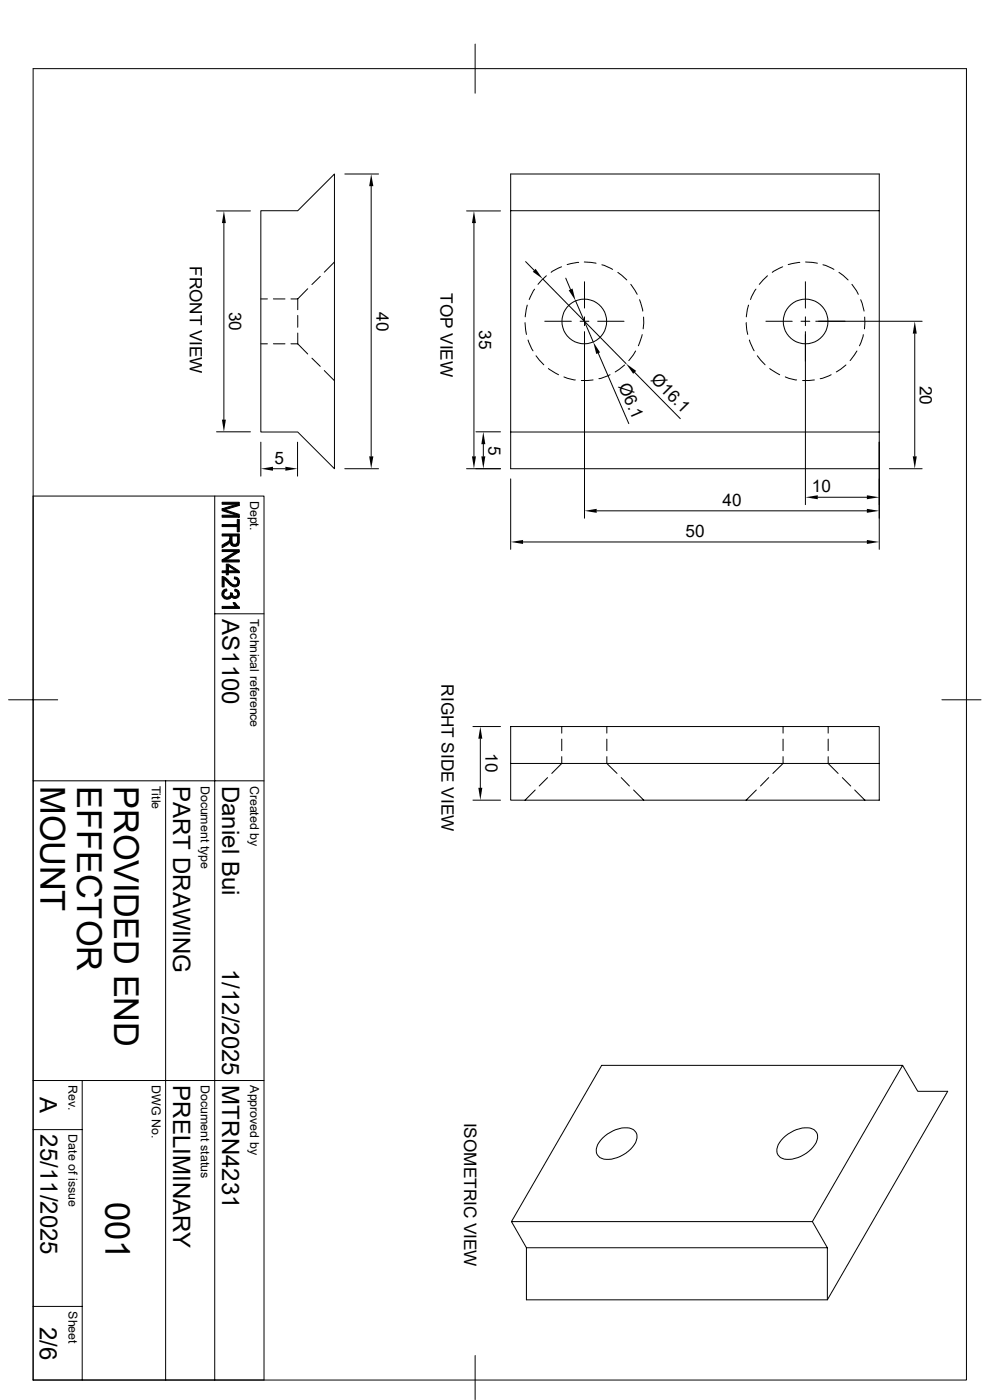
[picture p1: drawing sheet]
<svg xmlns="http://www.w3.org/2000/svg" width="210mm" height="297mm" viewBox="0 0 210 297" stroke-linecap="round" stroke-linejoin="round" font-family="sans-serif">
<g fill="none" stroke="#000" stroke-width=".21">
<path d="M7 14.6h198v278.2h-198zM100.8 9.4v10.4M73.2 36.9h7.1M78.7 39.5v57.3M45.9 44.7h7.2M47.5 47.3v41.7M55.3 44.7h7.9l7.8-7.8v62.5l-7.8-7.7h-7.9zM67.9 58.6l-1.7 1.8M71 55.6l-2.2 2.1M99 44.7h7.2M100.5 47.3v49.5M108.3 44.7h78.2v47"/>
<path d="M111.5 55.5l1.8 1.9M115.1 59.2l17.7 17.9M115.9 58.5l-1.8 1.8M119.1 56.6l-2.2 1.2M120 59l1 2.4M122.8 55.7l-2.5 .4M124 55.6l2.4 .2M124 59.8v5.6M127.7 56.2l2.3 .9M131.1 57.8l1.9 1.6M162.8 58.5l-1.7 1.8M166 56.6l-2.2 1.2"/>
<path d="M169.7 55.7l-2.5 .4M170.9 59.8v5.6M170.9 55.6l2.5 .2M174.6 56.2l2.3 .9M178 57.8l1.9 1.6M186.5 44.7v-7.8h-78.2v62.5h78.2v-7.7h-78.2M55.3 63.4h1.4M55.3 72.9h1.4M58 63.4h2.5M58 72.9h2.5M61.7 63.4h1.5M61.7 72.9h1.5"/>
<path d="M63.2 70.7v2.2M63.2 66.9v2.5M63.2 63.4v2.3M63.2 72.9l2.1 2.2M65.3 61.3l-2.1 2.1M66.2 76l1.7 1.7M68.8 78.6l2.2 2.2M111.4 68.5l.3 2.5M111.8 64.7l-.4 2.5M112 72.1l1.1 2.3M113.4 61.3l-1.1 2.2M113.7 75.5l1.7 1.9"/>
<path d="M115.6 68.2h5.6M116.3 78.2l2.2 1.3M119.6 80l2.4 .6M122.1 63.8l3.8 8.8M123.1 68.2h1.8M124 70.4v39.5M124 67.2v1.9M126.8 68.2h5.6M126.9 74.9l6.5 15M129.4 79.5l-2.4 .8M132.5 77.4l-2 1.5M133.8 60.3l1.4 2.1"/>
<path d="M134.6 79l9.7 9.8M134.8 74.5l-1.4 2M135.7 63.6l.7 2.4M136.2 71l-.8 2.4M136.5 67.3l-.1 2.5M158.3 68.5l.3 2.5M158.8 64.7l-.5 2.5M159 72.1l1 2.3M160.4 61.3l-1.2 2.2M160.7 75.5l1.6 1.9M162.5 68.2h5.6M163.3 78.2l2.1 1.3"/>
<path d="M166.6 80l2.4 .6M169.9 68.2h1.9M170.9 67.2v1.9M170.9 70.4v36.7M173.1 68.2h22.5M176.3 79.5l-2.3 .8M179.5 77.4l-2.1 1.5M180.7 60.3l1.4 2.1M181.8 74.5l-1.5 2M182.6 63.6l.7 2.4M183.1 71l-.8 2.4M183.4 67.3v2.5"/>
<path d="M194.1 70.8v26M45.9 91.6h7.2M55.3 93.8v7.2M57.9 99.4h2.6M63.1 93.8v7.2M73.2 99.4h7.1M99 99.4h7.2M101 91.6h5.2M102.5 94.2v2.6M125.8 80.6l-2.5 .1M172.8 80.6l-2.5 .1M186.5 93.8v22.7"/>
<path d="M188.7 99.4h6.9M7 105.2h49v187.6h-49M45.6 105.2v187.6M108.3 101.6v14.9M111 115h72.9M126.6 108.4h57.3M173.5 105.5h10.4M45.6 130.2h10.4M1.8 148.5h10.4M100.3 154.1h5.9M101.9 156.7v10.4M119.2 154.1v1.4"/>
<path d="M119.2 156.8v2.5M128.7 154.1v1.4M128.7 156.8v2.5M166.1 154.1v1.4M166.1 156.8v2.5M175.7 154.1v1.4M175.7 156.8v2.5M199.8 148.5h8.3M7 165.7h49M35.1 165.7v127.1M100.3 169.8h5.9M108.3 162h78.2v7.8h-78.2v-15.7h78.2v7.9"/>
<path d="M113.5 167.6l-2.1 2.2M116.2 165l-1.8 1.8M119.2 160.5v1.5l-2.1 2.1M128.7 160.5v1.5l2.2 2.1M131.8 165l1.7 1.8M134.4 167.6l2.2 2.2M160.4 167.6l-2.1 2.2M163.1 165l-1.8 1.8M166.1 160.5v1.5l-2.1 2.1M175.7 160.5v1.5l2.1 2.1M178.7 165l1.8 1.8M181.3 167.6l2.2 2.2"/>
<path d="M7 239.6h10.4M7 229.2h49M17.4 229.2v63.6M191.5 226l3.2 5.5h6.3l-25.5 44.3h-63.8v-11.1l-3.2-5.5 19.1-33.2h63.9l-19.2 33.2M108.5 259.2h63.8l3.2 5.5M127.8 241.4a6.5 6.5 0 0 1 6.2-1.9 1.93 1.93 0 0 1 .8 2.9 6.8 6.8 0 0 1-7.2 3.3 1.93 1.93 0 0 1-.8-2.9zM166.2 241.4a6.5 6.5 0 0 1 6.1-1.9 1.93 1.93 0 0 1 .8 2.9 6.8 6.8 0 0 1-7.2 3.3 1.93 1.93 0 0 1-.8-2.9zM7 277.2h10.4M111.7 264.7h63.8v11.1M100.8 287.6v9.3"/>
<circle cx="124" cy="68.2" r="4.7"/>
<circle cx="170.9" cy="68.2" r="4.7"/>
</g>
<g fill="#000" stroke="#000" stroke-width=".21">
<path d="M47.1 115.7l.8-.5a1.1 1.1 0 0 0 .9-1v.8l-.2 .3-1.5 .9z" fill-rule="evenodd"/>
<path d="M49.1 113.7v.9a.63 .63 0 0 0 .6 .9 .63 .63 0 0 0 .7-.7v1l-.4 .1-.8-.1z" fill-rule="evenodd"/>
<path d="M47.1 109.3h3.1l.6 .4h-3.7z" fill-rule="evenodd"/>
<path d="M47.1 106.6h3.7v.6l-.6-.2h-3.1z" fill-rule="evenodd"/>
<path d="M47.1 118.8h3.7v.4h-3.7z" fill-rule="evenodd"/>
<path d="M47.1 116.6h3.7v.5l-3.7-.1z" fill-rule="evenodd"/>
<path d="M47.1 118.8l2.9-1.8 .8 .1-2.9 1.7z" fill-rule="evenodd"/>
<path d="M47.1 108l3.7 1.1v.6l-.6-.4-3.1-1z" fill-rule="evenodd"/>
<path d="M47.1 107.9l3.1-.9 .6 .2-3.1 1z" fill-rule="evenodd"/>
<path d="M47.1 111.3h3.2v-1.1h.5v2.6h-.5v-1.1h-3.2z" fill-rule="evenodd"/>
<path d="M47.1 113.3h3.7v1.8l-.3 .6-.1-2h-1.3v2l-.3-.6v-1.4h-1.7z" fill-rule="evenodd"/>
<path d="M47.5 125.1l.6-.1v.3l-.4 .2-.2 .5z" fill-rule="evenodd"/>
<path d="M47.2 125.4l.2-.2 .1 .8a.72 .72 0 0 0 .7 .7 .72 .72 0 0 0 .7-.7v.8a1.12 1.12 0 0 1-1.4 .1 1.12 1.12 0 0 1-.3-1.5z" fill-rule="evenodd"/>
<path d="M48.9 125.8h.3v.9l-.1-.2-.2 .3z" fill-rule="evenodd"/>
<path d="M49.4 127.8h.5l.1 .3v.6z" fill-rule="evenodd"/>
<path d="M47.1 122.3l.6 .2 .9 .9a1.23 1.23 0 0 0 1.7 .5l.1-.5v.9a1.82 1.82 0 0 1-2.3-1l-.6-.4v1.6h-.4z" fill-rule="evenodd"/>
<path d="M49.8 125l.7 .3-.1 .7-.2-.4-.4-.2z" fill-rule="evenodd"/>
<path d="M48.4 120.1v1h1.6l.8 .4h-2.4z" fill-rule="evenodd"/>
<path d="M48 119.7h.4l2.4 1.5v.3l-2.4-1.4v1.9h-.4v-.5h-.9v-.4h.9z" fill-rule="evenodd"/>
<path d="M49.7 122.4a1.07 1.07 0 0 1 1.1 .7 1.07 1.07 0 0 1-.4 1.2v-1.1l-.2-.3-.5-.1z" fill-rule="evenodd"/>
<path d="M49.2 125.9a.6 .6 0 0 0 .6 .6 .6 .6 0 0 0 .6-.5l.1-.7a.95 .95 0 0 1 .1 1.3 .95 .95 0 0 1-1.4 .1z" fill-rule="evenodd"/>
<path d="M47.1 128.7h2.9v-.6l.8 .7v.3h-3.7z" fill-rule="evenodd"/>
</g>
<g fill="#000">
<path d="M78.7 36.9l.5 2.6h-.9zM47.5 44.7l.4 2.6h-.8zM100.5 44.7l.5 2.6h-.9zM113.6 57l1.5 2.2-2.1-1.5zM120.6 61.6l.9-.4 .6 2.6zM125.9 72.6l1.4 2.2-.8 .3zM132.8 77.1l2.2 1.6-.7 .6zM194.1 68.2l.4 2.6h-.9zM47.1 89h.8l-.4 2.6zM55.3 99.4l2.6-.4v.9zM60.5 99l2.6 .4-2.6 .5zM78.3 96.8h.9l-.5 2.6z"/>
<path d="M100.1 96.8h.9l-.5 2.6zM102.1 96.8h.9l-.5 2.6zM102.5 91.6l.5 2.6h-.9zM193.6 96.8h.9l-.4 2.6zM108.3 115l2.7-.4v.8zM124 108.4l2.6-.5v.9zM170.9 105.5l2.6-.4v.8zM183.9 114.6l2.6 .4-2.6 .4zM183.9 105.1l2.6 .4-2.6 .4zM183.9 107.9l2.6 .5-2.6 .4zM101.9 154.1l.4 2.6h-.8zM101.5 167.1h.8l-.4 2.7z"/>
</g>
<g font-size="7.3">
<text x="8.6" y="166.7" transform="rotate(90 8.6 166.7)">MOUNT</text>
<text x="16.4" y="166.7" transform="rotate(90 16.4 166.7)">EFFECTOR</text>
<text x="24.2" y="166.7" transform="rotate(90 24.2 166.7)">PROVIDED END</text>
<text x="22.4" y="254.9" transform="rotate(90 22.4 254.9)">001</text>
</g>
<g font-size="5.1">
<text x="47.1" y="131.3" transform="rotate(90 47.1 131.3)">AS1100</text>
<text x="36.7" y="166.7" transform="rotate(90 36.7 166.7)">PART DRAWING</text>
<text x="47.1" y="166.7" transform="rotate(90 47.1 166.7)">Daniel Bui</text>
<text x="47.1" y="205.5" transform="rotate(90 47.1 205.5)">1/12/2025</text>
<text x="8.4" y="232.8" transform="rotate(90 8.4 232.8)">A</text>
<text x="36.7" y="230.3" transform="rotate(90 36.7 230.3)">PRELIMINARY</text>
<text x="47.1" y="230.3" transform="rotate(90 47.1 230.3)">MTRN4231</text>
<text x="8.6" y="240.7" transform="rotate(90 8.6 240.7)">25/11/2025</text>
<text x="8.4" y="281.4" transform="rotate(90 8.4 281.4)">2/6</text>
</g>
<g font-size="3.6">
<text x="40.3" y="56.4" transform="rotate(90 40.3 56.4)">FRONT VIEW</text>
<text x="93.5" y="62.1" transform="rotate(90 93.5 62.1)">TOP VIEW</text>
<text x="48.6" y="66.2" transform="rotate(90 48.6 66.2)">30</text>
<text x="79.8" y="66.2" transform="rotate(90 79.8 66.2)">40</text>
<text x="101.6" y="70.1" transform="rotate(90 101.6 70.1)">35</text>
<text x="131.1" y="81.8" transform="rotate(67 131.1 81.8)">Ø6.1</text>
<text x="137.9" y="80.7" transform="rotate(45 137.9 80.7)">Ø16.1</text>
<text x="195.2" y="81.8" transform="rotate(90 195.2 81.8)">20</text>
<text x="103.6" y="94.5" transform="rotate(90 103.6 94.5)">5</text>
<text x="58.2" y="98.3">5</text>
<text x="153.3" y="107.3">40</text>
<text x="172.3" y="104.4">10</text>
<text x="145.4" y="113.9">50</text>
<text x="93.6" y="145.2" transform="rotate(90 93.6 145.2)">RIGHT SIDE VIEW</text>
<text x="103" y="159.8" transform="rotate(90 103 159.8)">10</text>
<text x="98.5" y="238.2" transform="rotate(90 98.5 238.2)">ISOMETRIC VIEW</text>
</g>
<g font-size="2.6">
<text x="53.1" y="106.3" transform="rotate(90 53.1 106.3)">Dept.</text>
<text x="53.1" y="131.3" transform="rotate(90 53.1 131.3)">Technical reference</text>
<text x="32.2" y="166.7" transform="rotate(90 32.2 166.7)">Title</text>
<text x="42.6" y="166.7" transform="rotate(90 42.6 166.7)">Document type</text>
<text x="53.1" y="166.7" transform="rotate(90 53.1 166.7)">Created by</text>
<text x="14.5" y="230.2" transform="rotate(90 14.5 230.2)">Rev.</text>
<text x="32.2" y="230.2" transform="rotate(90 32.2 230.2)">DWG No.</text>
<text x="42.6" y="230.2" transform="rotate(90 42.6 230.2)">Document status</text>
<text x="53.1" y="230.2" transform="rotate(90 53.1 230.2)">Approved by</text>
<text x="14.5" y="240.7" transform="rotate(90 14.5 240.7)">Date of issue</text>
<text x="14.5" y="278.2" transform="rotate(90 14.5 278.2)">Sheet</text>
</g>
</svg>
